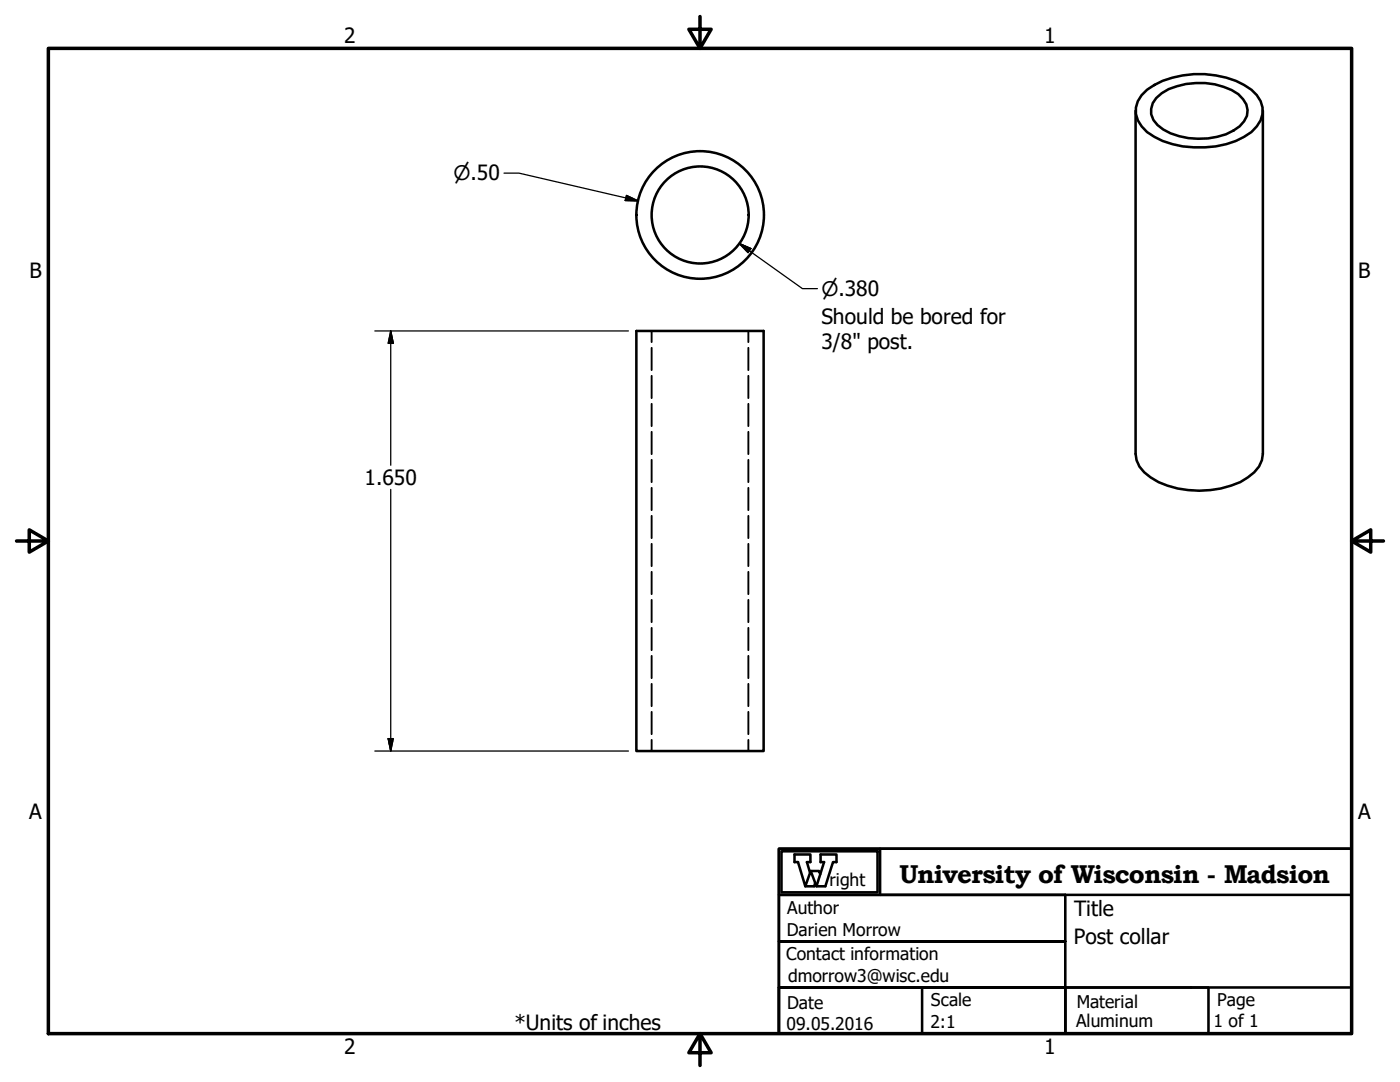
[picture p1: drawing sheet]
<svg xmlns="http://www.w3.org/2000/svg" width="279mm" height="216mm" viewBox="0 0 279 216" stroke-linecap="round" stroke-linejoin="round" font-family="sans-serif">
<!-- layer: Visible (ANSI) -->
<g fill="none" stroke="#000" stroke-width=".51">
<path d="M228.9 17.9a18.3 18.3 0 0 1 13.7-2.9 13.8 13.8 0 0 1 8.2 4 4.7 4.7 0 0 1 0 6.2 12.8 12.8 0 0 1-8.2 4 18.8 18.8 0 0 1-13.7-2.8 5.2 5.2 0 0 1-1.8-6.2l.7-1.2zM230.8 19.6a9.9 9.9 0 0 1 5.9-2.8 14.2 14.2 0 0 1 10.4 2 3.9 3.9 0 0 1 1.2 5.4 9 9 0 0 1-5.4 3.1 14.8 14.8 0 0 1-10.7-1.5 4.1 4.1 0 0 1-2.1-5.2zM226.6 22.1v68.5a5.7 5.7 0 0 0 3 4.6 18.7 18.7 0 0 0 14 2.3 12 12 0 0 0 7.7-4.4l.5-1.3 .2-1.2v-68.5M127 66h25.4v83.9h-25.4z"/>
<circle cx="139.7" cy="42.9" r="9.7"/>
<circle cx="139.7" cy="42.9" r="12.7"/>
</g>
<!-- layer: Hidden (ANSI) -->
<g fill="none" stroke="#000" stroke-width=".38">
<path d="M130 66v2.3M130 69.4v4.5M130 75v4.4M149.4 66v2.3M149.4 69.4v4.5M149.4 75v4.4M130 80.6v4.4M130 86.2v4.4M130 91.8v4.4M130 97.3v4.5M149.4 80.6v4.4M149.4 86.2v4.4"/>
<path d="M149.4 91.8v4.4M149.4 97.3v4.5M130 102.9v4.5M130 108.5v4.5M130 114.1v4.5M130 119.7v4.4M149.4 102.9v4.5M149.4 108.5v4.5M149.4 114.1v4.5M149.4 119.7v4.4M130 125.3v4.4M130 130.9v4.4"/>
<path d="M130 136.5v4.4M149.4 125.3v4.4M149.4 130.9v4.4M149.4 136.5v4.4M130 142v4.5M130 147.6v2.3M149.4 142v4.5M149.4 147.6v2.3"/>
</g>
<!-- layer: Border (ANSI) -->
<path d="M9.7 9.7h260v196.5h-260zM139.7 3.3v6.4l-2.2-3.9h4.4l-2.2 3.9M3.3 107.9h6.4l-3.9-2.2v4.5l3.9-2.3M269.7 107.9l3.9 2.3v-4.5l-3.9 2.2h6.4M139.7 206.2l2.2 3.9h-4.4l2.2-3.9v6.4" fill="none" stroke="#000" stroke-width=".7"/>
<!-- layer: Title (ANSI) -->
<path d="M155.4 178.6v9.2h57.2v18.4h-57.2v-9.2h57.2h-57.2v-9.2h57.2v-9.2zM155.4 169.4h114.3v9.2h-114.3zM155.4 169.4h114.3v36.8h-114.3zM156 169.9h19.1v8.2h-19.1zM161.7 174.2l-.7-2.2h.7v-1.5h-3.1v1.5h.7l1.4 4.8 1.1-3 1.1 3h1.8l1.5-4.8h.7v-1.5h-3.1v1.5h.7l-1.6 4.8M161.8 173.8h1.6l.3 .6M162.7 176.1l-.2 .7h-1.8M175.6 169.4v9.2M155.4 197h28.6v9.2h-28.6zM212.6 197h28.6v9.2h-28.6zM212.6 197h57.1v9.2h-57.1z" fill="none" stroke="#000" stroke-width=".51"/>
<!-- layer: Dimension (ANSI) -->
<path d="M100.6 34.5h3l23.7 5.6M125 39l2.3 1.1-2.5-.1zM147.5 48.6l2.4 1-.6 .8zM147.5 48.6l12.6 9h3M74.8 66h50.6M78 66l.5 2.5h-1zM78 66v26.8M78 97.7v52.2M74.8 149.9h50.6M77.5 147.4h1l-.5 2.5z" fill="none" stroke="#000" stroke-width=".25"/>
<path d="M124.8 40l2.5 .1zM125 39l2.3 1.1-2.5-.1zM147.5 48.6l2.4 1zM147.5 48.6l2.4 1-.6 .8zM78 66l.5 2.5zM78 66l.5 2.5h-1zM77.5 147.4l.5 2.5zM77.5 147.4h1l-.5 2.5z" fill="#000" stroke="#000" stroke-width=".25"/>
<text font-size="5.1" x="179.5" y="176.1">University of Wisconsin - Madsion</text>
<g font-size="4.2">
<text x="68.7" y="8.6">2</text>
<text x="208.4" y="8.6">1</text>
<text x="5.9" y="55.5">B</text>
<text x="271.1" y="55.5">B</text>
<text x="164" y="64.6">Should be bored for</text>
<text x="164" y="69.7">3/8&quot; post.</text>
<text x="72.8" y="96.8">1.650</text>
<text x="5.8" y="163.4">A</text>
<text x="271" y="163.4">A</text>
<text x="214.4" y="182.8">Title</text>
<text x="214.3" y="188.3">Post collar</text>
<text x="102.7" y="205.5">*Units of inches</text>
<text x="68.7" y="210.3">2</text>
<text x="208.4" y="210.3">1</text>
</g>
<g font-size="4">
<text x="90.5" y="36">⌀.50</text>
<text x="164" y="59.1">⌀.380</text>
</g>
<g font-size="3.5">
<text x="165.5" y="176.8">right</text>
<text x="157.1" y="182.3">Author</text>
<text x="156.9" y="191.6">Contact information</text>
<text x="157" y="186.7">Darien Morrow</text>
<text x="157.3" y="195.9">dmorrow3@wisc.edu</text>
<text x="157.1" y="201.3">Date</text>
<text x="185.8" y="200.8">Scale</text>
<text x="214.9" y="201">Material</text>
<text x="242.9" y="200.8">Page</text>
<text x="157" y="205.5">09.05.2016</text>
<text x="185.7" y="205.1">2:1</text>
<text x="214.8" y="204.9">Aluminum</text>
<text x="242.2" y="205">1 of 1</text>
</g>
</svg>
